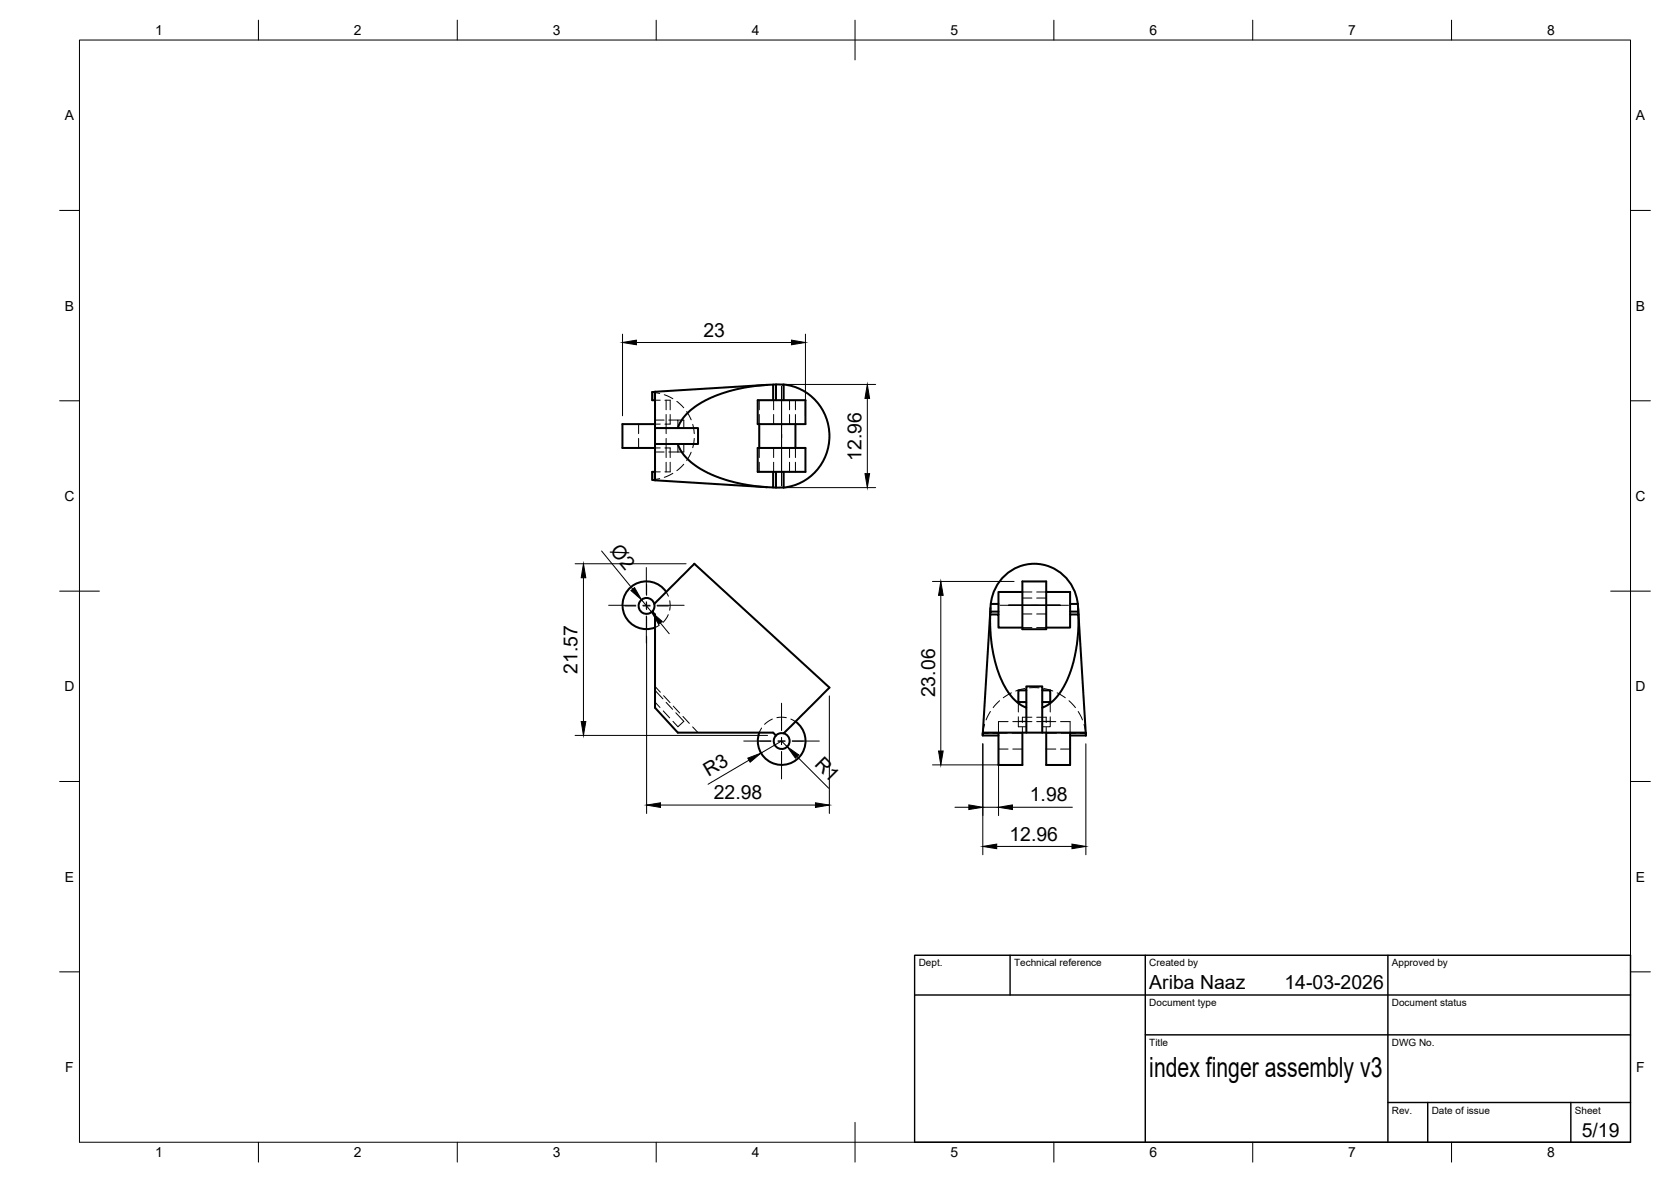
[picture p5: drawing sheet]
<svg xmlns="http://www.w3.org/2000/svg" width="420mm" height="297mm" viewBox="0 0 420 297" stroke-linecap="round" stroke-linejoin="round" font-family="sans-serif">
<!-- layer: Visible -->
<g fill="none" stroke="#000" stroke-width=".51">
<path d="M164.7 98.5h-.7v2.1h.7M192.9 96.7l-28.2 1.8v22.2M195.1 96.6l-.7 .1M197 96.6a13 13 0 0 1 11.6 13 13 13 0 0 1-11.6 12.9M164.7 106.6h-8.2v6h8.2M164.7 118.6h-.7v2l.7 .1M164.7 107.6h5.7M164.7 111.6h5.7M190.5 112.6h12v6h-12zM190.5 100.6h12v6h-12zM190.9 106.6v6M194.4 100.6v-3.9a36.7 36.7 0 0 0-18.7 4.9l-1.9 1.3-1.5 1.5-1.2 1.7-.7 1.5h5.1v4h-5.1l.8 1.7 1 1.4 1.7 1.6 2.2 1.5a39.2 39.2 0 0 0 18.3 4.7v-3.9"/>
<path d="M195.1 100.6v-4h1.9v4M195.1 118.6v3.9M197 118.6v3.9M200 106.6v6M164.7 120.7l28.2 1.7M194.4 122.5h2.6M164.5 151.8a2 2 0 0 0-2.8-1.3 2 2 0 0 0-.8 2.9 2 2 0 0 0 3.1 .3M165.3 151l9.3-9.3 33.9 31.1-11.5 11.5h-.9l-1 .5-.7-.7h-24l-5.7-6.3v-23.4l-.7-.7 .5-.9v-1zM167.5 148.8a6 6 0 0 0-7.9-1.9 6 6 0 0 0-2.5 7.8 6 6 0 0 0 7.6 3M249 152.8l-1.9 32v-.7h25.9v.7M249.1 151.8a11 11 0 0 1 11-10.1 11 11 0 0 1 10.9 10.1M251.1 153.7h-2.1v.7"/>
<path d="M251.1 151.8h-2l-.1 1.9M257.1 146.1h6v12h-6zM257.1 157.7h-6v-3.3h-2.1v1a33.9 33.9 0 0 0 3.8 17.3l.9 1.6 1.4 1.6 1.6 1.3 1.4 .6v-1.4h-2v-2.9h2v-1h4v1h2v2.9h-2v1.4l2.2-1.2 2.2-2.5a33.9 33.9 0 0 0 4.7-19.7h-2.1v3.3h-6M257.1 148.8h-6v5.6M263.1 148.8h6v5.6M269.1 153.7h2M269.1 151.8h1.9M271 151.8l.2 2.6M271.1 152.8l1.9 32M258.1 177.8v6.3M258.1 173.5v2.9M262.1 177.8v6.3"/>
<path d="M262.1 173.5v2.9M197.1 184.3a2 2 0 0 1 1.3 2.8 2 2 0 0 1-3 .8 2 2 0 0 1-.3-3.1M200 181.3a6 6 0 0 1 1.7 8 6 6 0 0 1-7.8 2.3 6 6 0 0 1-3-7.5M247.1 184.8h4M251.1 184.1v8.1h6v-8.1M263.1 184.1v8.1h6v-8.1M269.1 184.8h3.9"/>
</g>
<!-- layer: Hidden -->
<g fill="none" stroke="#000" stroke-width=".25">
<path d="M164 98.5l.5 .1M164.5 98.6l1.4 .3M164.5 98.6v2M164.6 98.6v2M167 99.2l2.2 1M160.6 106.6v2.4M160.6 110.2v2.4M164.5 118.6l.1 2h-.6M164.6 106.6v2.4M164.6 110.2v2.4M164.6 118.6v2M164.7 118.6h1.3"/>
<path d="M164.7 112.6h1.3M164.7 106.6h1.3M164.7 100.6h1.3M164.7 113.6h2.3M164.7 105.6h2.3M167.2 112.6h1.3v2.4M167.2 100.6h1.3v2.4M167.5 100.6v2.4M167.5 104.2v4.8M167.5 110.2v4.8M167.5 116.2v2.4M168.2 105.6h2.3v2"/>
<path d="M168.5 116.2v2.4h-1.3M168.5 104.2v2.4h-1.3M169.2 118.9l-2.2 1.1M170.2 100.9l1.7 1.6M170.5 105.6h1.4v2M170.5 111.6v2M171.9 116.7l-1.7 1.6M171.9 111.6v2h-3.7M172.7 103.4l1.1 2.1M173.8 113.7l-1.1 2M174.2 106.6l.4 2.4M174.6 110.2l-.4 2.3"/>
<path d="M190.9 100.6v2.4M190.9 104.2v2.4M190.9 112.6v2.4M190.9 116.2v2.4M194.5 100.6v2.4M194.5 104.2v2.4M194.5 112.6v2.4M194.5 116.2v2.4M198.5 100.6v2.4M198.5 104.2v2.4M198.5 112.6v2.4M198.5 116.2v2.4"/>
<path d="M200 100.6v2.4M200 104.2v2.4M200 112.6v2.4M200 116.2v2.4M165.9 120.3l-1.4 .2M165.8 157.1l-1.1 .6M167.5 148.8l.6 1M168 154.5l-.7 1.2-.6 .7M168.4 151v2.3M257.1 157.7h2.4M257.1 148.8h2.4M257.1 150.3h2.4"/>
<path d="M257.1 154.3h2.4M260.7 157.7h2.4M260.7 148.8h2.4M260.7 150.3h2.4M260.7 154.3h2.4M164.7 176.4l1.2 1.4M164.7 173.5l2 2.1M164.7 172.5l1.3 1.5M166.8 178.7l1.6 1.7M166.9 174.8l1.6 1.8M167.5 176.5l1.6 1.8M169.3 177.4l1.6 1.8"/>
<path d="M169.9 179.1l2 2.2-1.4 1.3-1.3-1.3M249 178.8l-1.1 2.1M251.3 176.1l-1.6 1.7M254.3 174.1l-2 1.3M256.1 176.4v2.5M257.7 173l-2.3 .7M258.9 172.9h2.4M262.4 173l2.3 .7M264.1 176.4v2.5M265.8 174.1l2.1 1.3M268.8 176.1l1.6 1.7M271.1 178.8l1.1 2.1"/>
<path d="M171.7 180.1l1.6 1.7M174.2 182.7l1.3 1.4M191.5 183l-.6 1.1M194.2 180.7l-1.9 1.3M195.3 180.3l2.4 .1M198.9 180.7l1.1 .6M247.1 184.3h.1M247.1 184.3h1.4M247.1 184.2h2.6M247.6 182l-.5 2.3M249.7 184.3h1.4M250.9 184.2h2.4"/>
<path d="M251.1 188.2h2.4M253.5 181.3h-2.4v2.8M254.5 184.2h2.6M254.7 181.3h4.8M254.7 188.2h2.4M256.1 180.1v2.5h2M256.1 181.3h2M257.1 182.8v1.3M259.5 180.2h-2.4v1.4M260.7 180.2h2.4v1.4M260.7 181.3h4.8M262.1 181.3h2"/>
<path d="M263.1 182.8v1.3M263.1 184.2h2.6M263.1 188.2h2.4M264.1 180.1v2.5h-2M266.7 181.3h2.4v2.8M266.7 188.2h2.4M266.8 184.2h2.4M269.1 184.3h1.3M270.4 184.2h2.6M271.6 184.3h1.4M272.6 182l.4 2.3M273 184.3h.1"/>
</g>
<!-- layer: BORDER -->
<g fill="none" stroke="#000" stroke-width=".25">
<path d="M20 10.1h390v276.9h-390zM65 5.1v5M115 5.1v5M165 5.1v5M215 5.1v10M265 5.1v5M315 5.1v5M365 5.1v5M15 52.9h5M410 52.9h5M15 100.7h5M410 100.7h5"/>
<path d="M15 148.6h10M405 148.6h10M15 196.4h5M410 196.4h5M15 244.2h5M410 244.2h5M65 287v5M115 287v5M165 287v5M215 282.1v9.9M265 287v5M315 287v5"/>
<path d="M365 287v5"/>
</g>
<!-- layer: TITLEBLOCK -->
<path d="M230 240.1h180v46.9h-180zM230 250h180M254 240.1v9.9M288 240.1v46.9M349 240.1v46.9M288 260.1h122M349 277.1h61M359 277.1v9.9M395 277.1v9.9" fill="none" stroke="#000" stroke-width=".36"/>
<!-- layer: Smart Centers -->
<g fill="none" stroke="#000" stroke-width=".25">
<path d="M196.5 97.1v25M153 152.1h6.9M157.1 152.3h2.8M161.6 152.1h1.8M161.7 152.3h1.8M162.5 142.6v6.8M162.5 151.2v1.8M162.5 154.8v6.8M162.6 146.8v2.8M162.6 151.4v1.8M162.6 155v2.8M165.2 152.1h6.8"/>
<path d="M165.2 152.3h2.9M251.5 152.1h17.2M266.6 152.1h-13h13M196.5 176.7v6.8M187 186.2h6.8M195.6 186.2h1.8M196.5 185.3v1.8M196.5 188.9v6.8M199.2 186.2h6.8"/>
</g>
<!-- layer: FD_Dimensions -->
<g fill="none" stroke="#000" stroke-width=".25">
<path d="M156.5 84v20.5M160 86.1h39M197.2 96.6h23M202.5 84v20.5M218.1 100.1v18.9M151.3 138.5l7.8 9.5M197.2 122.5h23M144.6 141.7h27.9M146.7 145.2v36.1M161.3 150.7l2.6 3.1M162.6 159.9v44.5M166.1 156.6l2.2 2.7"/>
<path d="M234.5 146.1h20.5M236.6 149.6v39.1M208.5 174.9v29.5M144.6 184.8h48.4M188.3 191l-10.3 6.1M197.9 187.6l-1.4-1.4-5.2 3.1M200.4 190.1l8 8M234.5 192.2h20.5M247.1 186.9v27.9M251.1 186.9v18.1M273 186.9v27.9M166.1 202.3h38.9"/>
<path d="M240.1 202.9h3.5M247.1 202.9h4M250.6 212.7h18.9M254.6 202.9h15"/>
</g>
<g fill="#000" stroke="#000" stroke-width=".25">
<path d="M156.5 86.1l3.5-.6v1.1zM199 85.5l3.5 .6-3.5 .5zM217.5 119h1.2l-.6 3.5zM218.1 96.6l.6 3.5h-1.2zM146.7 141.7l.6 3.5h-1.2zM158.6 148.4l1-.7 1.7 3zM163.9 153.8l2.6 2.4-.9 .7zM236.6 146.1l.6 3.5h-1.2zM146.1 181.3h1.2l-.6 3.5zM188 190.5l3.3-1.2-2.7 2.2zM197.9 187.6l2.9 2.1-.8 .8zM236 188.7h1.2l-.6 3.5z"/>
<path d="M162.6 202.3l3.5-.6v1.2zM205 201.7l3.5 .6-3.5 .6zM243.6 202.3l3.5 .6-3.5 .5zM247.1 212.7l3.5-.6v1.2zM251.1 202.9l3.5-.6v1.1zM269.5 212.1l3.5 .6-3.5 .6z"/>
</g>
<text font-size="7" x="289" y="270.6">index finger assembly v3</text>
<g font-size="4.9">
<text x="176.8" y="84.6">23</text>
<text x="216.6" y="115.9" transform="rotate(-90 216.6 115.9)">12.96</text>
<text x="153.2" y="138.4" transform="rotate(51 153.2 138.4)">Ø2</text>
<text x="145.2" y="169.3" transform="rotate(-90 145.2 169.3)">21.57</text>
<text x="235.1" y="175.2" transform="rotate(-90 235.1 175.2)">23.06</text>
<text x="178.2" y="195.3" transform="rotate(-30 178.2 195.3)">R3</text>
<text x="204.6" y="192.3" transform="rotate(45 204.6 192.3)">R1</text>
<text x="179.5" y="200.9">22.98</text>
<text x="258.9" y="201.4">1.98</text>
<text x="253.8" y="211.3">12.96</text>
<text x="289" y="248.5">Ariba Naaz</text>
<text x="323" y="248.5">14-03-2026</text>
<text x="397.7" y="285.7">5/19</text>
</g>
<g font-size="3.5">
<text x="39" y="8.8">1</text>
<text x="89" y="8.8">2</text>
<text x="139" y="8.8">3</text>
<text x="189" y="8.8">4</text>
<text x="239" y="8.8">5</text>
<text x="289" y="8.8">6</text>
<text x="339" y="8.8">7</text>
<text x="389" y="8.8">8</text>
<text x="16.3" y="30.2">A</text>
<text x="411.3" y="30.2">A</text>
<text x="16.3" y="78">B</text>
<text x="411.3" y="78">B</text>
<text x="16.2" y="125.9">C</text>
<text x="411.2" y="125.9">C</text>
<text x="16.2" y="173.7">D</text>
<text x="411.2" y="173.7">D</text>
<text x="16.3" y="221.6">E</text>
<text x="411.3" y="221.6">E</text>
<text x="16.4" y="269.4">F</text>
<text x="411.4" y="269.4">F</text>
<text x="39" y="290.8">1</text>
<text x="89" y="290.8">2</text>
<text x="139" y="290.8">3</text>
<text x="189" y="290.8">4</text>
<text x="239" y="290.8">5</text>
<text x="289" y="290.8">6</text>
<text x="339" y="290.8">7</text>
<text x="389" y="290.8">8</text>
</g>
<g font-size="2.5">
<text x="231" y="242.9">Dept.</text>
<text x="255" y="242.9">Technical reference</text>
<text x="289" y="242.9">Created by</text>
<text x="350" y="242.9">Approved by</text>
<text x="289" y="252.8">Document type</text>
<text x="350" y="252.8">Document status</text>
<text x="289" y="262.9">Title</text>
<text x="350" y="262.9">DWG No.</text>
<text x="350" y="279.9">Rev.</text>
<text x="360" y="279.9">Date of issue</text>
<text x="396" y="279.9">Sheet</text>
</g>
</svg>
